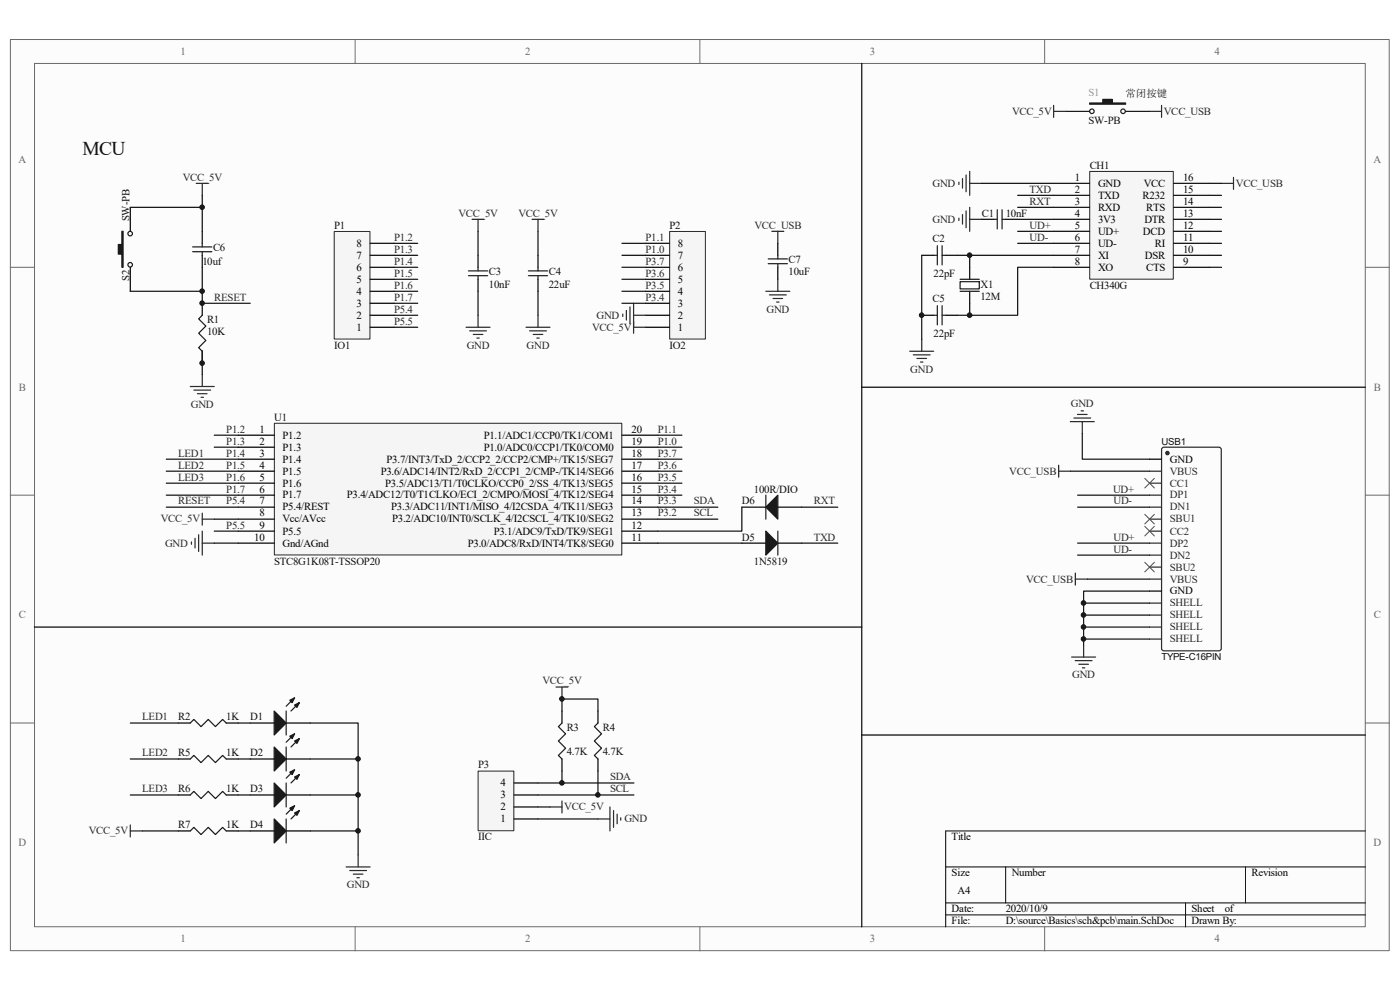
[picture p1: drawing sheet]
# Altium project main.PrjPCB
1 sheet, 29 parts. Net scope: global (net labels, ports and power ports of the same name join across sheets).
Board file: PCB1.PcbDoc

## Sheet main.SchDoc
size A4

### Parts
C1  value 10nF  [C0603]  (hidden comment: Cap Semi)
C2  value 22pF  [0402]  (hidden comment: Cap Semi)
C3  10nF  [C0603]
C4  22uF  [C0603]
C5  value 22pF  [0402]  (hidden comment: Cap Semi)
C6  value 10uf  [C0603]
C7  10uF  [C0603]
CH1  (no value)  [SOIC127P600X170-16N]
D1  LED3  [0603D]  (value not drawn)
D2  LED3  [0603D]  (value not drawn)
D3  LED3  [0603D]  (value not drawn)
D4  LED3  [0603D]  (value not drawn)
D5  100R/DIO  [0603D]
D6  1N5819  [0603D]
P1  IO1  [HDR1X8]
P2  IO2  [HDR1X8]
P3  IIC  [HDR1X4]
R1  10K  [J1-0603]
R2  1K  [J1-0603]
R3  value 4.7K  [J1-0603]  (hidden comment: Res3)
R4  value 4.7K  [J1-0603]  (hidden comment: Res3)
R5  1K  [J1-0603]
R6  1K  [J1-0603]
R7  1K  [J1-0603]
S1  SW-PB  [KEY_1]
S2  SW-PB  [KEY_1]
U1  STC8G1K08T-TSSOP20  [TSSOP20]
USB1  TYPE-C16PIN  [USB-C-SMD_TYPE-C16PIN]
X1  12M  [LC_SMD-3225_4P]

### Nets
GND: C1.2 C2.1 C3.1 C4.1 C5.1 C7.1 CH1.1(GND) D1.2(K) D2.2(K) D3.2(K) D4.2(K) P2.2 P3.1 R1.1 U1.10(Gnd/AGnd) USB1.1(SHELL) USB1.2(SHELL) USB1.3(SHELL) USB1.4(SHELL) USB1.A1B12(GND) USB1.B1A12(GND) X1.2(GND) X1.4(GND)
VCC_5V: C3.2 C4.2 C6.2 P2.1 P3.2 R3.2 R4.2 R7.1 S1.1 S2.2 U1.8(Vcc/AVcc)
VCC_USB: C7.2 CH1.16(VCC) S1.2 USB1.A4B9(VBUS) USB1.B4A9(VBUS)
LED1: P1.6 R2.1 U1.3(P1.4)  [also labelled P1.4]
LED2: P1.5 R5.1 U1.4(P1.5)  [also labelled P1.5]
LED3: P1.4 R6.1 U1.5(P1.6)  [also labelled P1.6]
P1.0: P2.7 U1.19(P1.0/ADC0/CCP1/TK0/COM0)
P1.1: P2.8 U1.20(P1.1/ADC1/CCP0/TK1/COM1)
P1.2: P1.8 U1.1(P1.2)
P1.3: P1.7 U1.2(P1.3)
P1.7: P1.3 U1.6(P1.7)
P3.2: P3.3 R4.1 U1.13(P3.2/ADC10/INT0/SCLK_4/I2CSCL_4/TK10/SEG2)  [also labelled SCL]
P3.3: P3.4 R3.1 U1.14(P3.3/ADC11/INT1/MISO_4/I2CSDA_4/TK11/SEG3)  [also labelled SDA]
P3.4: P2.3 U1.15(P3.4/ADC12/T0/T1CLKO/ECI_2/CMPO/MOSI_4/TK12/SEG4)
P3.5: P2.4 U1.16(P3.5/ADC13/T1/T0CLKO/CCP0_2/SS_4/TK13/SEG5)
P3.6: P2.5 U1.17(P3.6/ADC14/INT2/RxD_2/CCP1_2/CMP-/TK14/SEG6)
P3.7: P2.6 U1.18(P3.7/INT3/TxD_2/CCP2_2/CCP2/CMP+/TK15/SEG7)
P5.4: C6.1 P1.2 R1.2 S2.1 U1.7(P5.4/REST)  [also labelled RESET]
P5.5: P1.1 U1.9(P5.5)
RXT: CH1.3(RXD) D6.1(A)
TXD: CH1.2(TXD) D5.2(K)
UD+: CH1.5(UD+) USB1.A6(DP1) USB1.B6(DP2)
UD-: CH1.6(UD-) USB1.A7(DN1) USB1.B7(DN2)
NetC1_1: C1.1 CH1.4(3V3)
NetC2_2: C2.2 CH1.7(XI) X1.3(out)
NetC5_2: C5.2 CH1.8(XO) X1.1(inp)
NetD1_1: D1.1(A) R2.2
NetD2_1: D2.1(A) R5.2
NetD3_1: D3.1(A) R6.2
NetD4_1: D4.1(A) R7.2
NetD5_1: D5.1(A) U1.11(P3.0/ADC8/RxD/INT4/TK8/SEG0)
NetD6_2: D6.2(K) U1.12(P3.1/ADC9/TxD/TK9/SEG1)

Not connected (* = marked no-connect by the designer): CH1 9(CTS) 10(DSR) 11(RI) 12(DCD) 13(DTR) 14(RTS) 15(R232); USB1 A5(CC1)* A8(SBU1)* B5(CC2)* B8(SBU2)*

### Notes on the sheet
- (near S1) 常闭按键
- MCU
